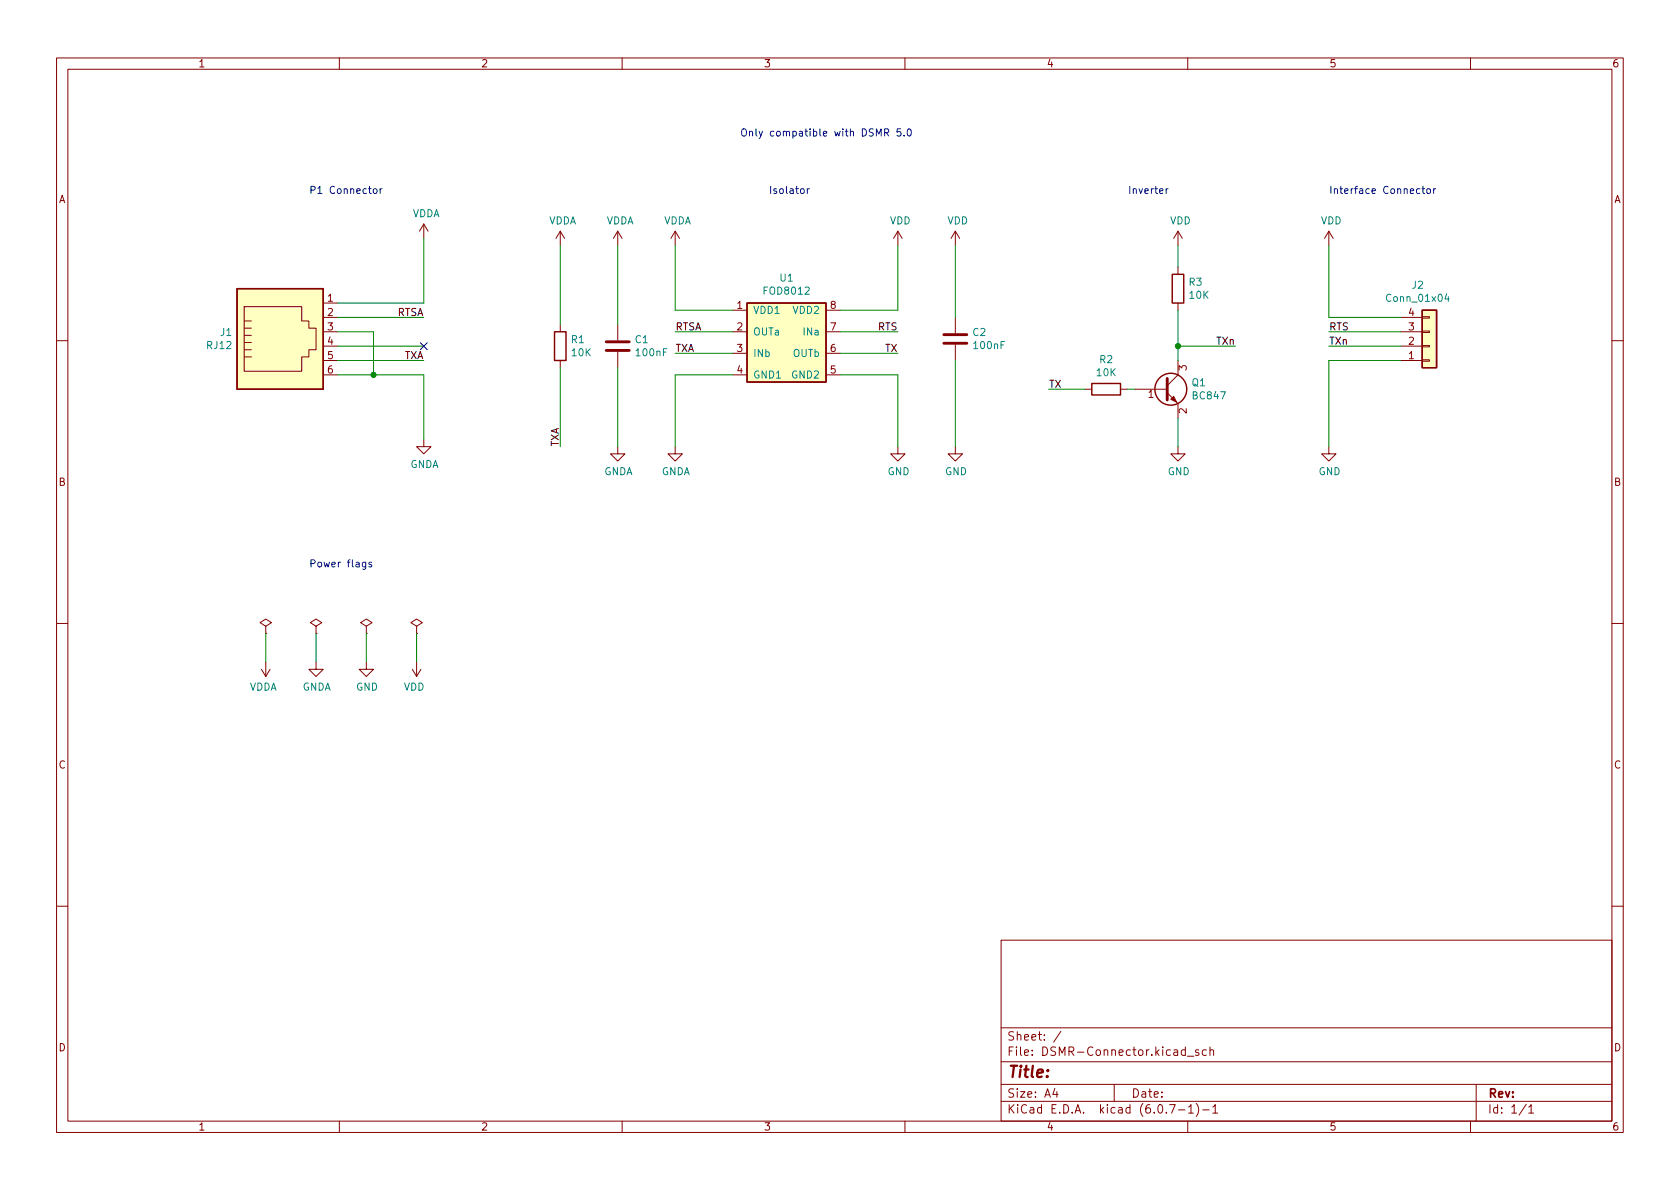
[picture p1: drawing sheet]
<svg xmlns="http://www.w3.org/2000/svg" width="297mm" height="210mm" viewBox="0 0 297 210" stroke-linecap="round" stroke-linejoin="round" font-family="sans-serif">
<g fill="none" stroke="#840000" stroke-width=".18">
<path d="M10 10.2h277v190.1h-277zM12 12.2h273v186.1h-273zM60 10.2v2M110 10.2v2M160 10.2v2M210 10.2v2M260 10.2v2M74.9 39.6l-.7 1.3M74.9 39.6v2.6M74.9 39.6l.8 1.3M43.2 56.8h1.2M43.2 58h1.2"/>
<path d="M43.2 59.3h1.2M43.2 54.2h10.1v2.6h1.3v1.2h1.3v3.8h-1.3v1.3h-1.3v2.6h-10.1zM57.1 58.7h2.6M57.1 56.1h2.6M57.1 53.6h2.6M99.1 40.9l-.8 1.3M99.1 40.9v2.5M99.1 57.4v1.3M99.1 40.9l.7 1.3M109.2 40.9l-.7 1.3M109.2 40.9v2.5M109.2 57.4v2.8"/>
<path d="M109.2 40.9l.8 1.3M119.4 40.9l-.8 1.3M119.4 40.9v2.5M119.4 40.9l.7 1.3M129.5 54.9h2.6M129.5 58.7h2.6M146 54.9h2.6M146 58.7h2.6M158.7 40.9l-.7 1.3M158.7 40.9v2.5M158.7 40.9l.8 1.3M168.9 40.9v2.5"/>
<path d="M168.9 56.1v2.8M168.9 40.9l-.8 1.3M168.9 40.9l.8 1.3M208.3 40.9v2.5M208.3 47.2v1.3M208.3 53.6v1.3M208.3 40.9l-.8 1.3M208.3 40.9l.7 1.3M234.9 40.9l-.7 1.3M234.9 40.9v2.5M234.9 40.9l.8 1.3M247.6 58.7h3.9"/>
<path d="M247.6 56.1h3.9M251.5 56h1.2v.3h-1.2zM251.5 58.5h1.2v.3h-1.2zM10 60.2h2M43.2 60.6h1.2M43.2 61.8h1.2M43.2 63.1h1.2M57.1 66.3h2.6M57.1 63.7h2.6M57.1 61.2h2.6M74.9 77.7v1.3h1.3l-1.3 1.3-1.2-1.3h1.2M99.1 63.7v1.3"/>
<path d="M109.2 79v1.3h1.3l-1.3 1.2-1.3-1.2h1.3M109.2 62.2v2.8M119.4 79v1.3h1.2l-1.2 1.2-1.3-1.2h1.3M129.5 62.5h2.6M129.5 66.3h2.6M146 62.5h2.6M146 66.3h2.6M158.7 79v1.3h1.3l-1.3 1.2-1.2-1.2h1.2M168.9 79v1.3h1.3l-1.3 1.2-1.3-1.2h1.3M168.9 61v2.7M191.8 68.8h1.2M198.1 68.8h1.3"/>
<path d="M200.7 68.8h5.7M206.4 69.5l1.9 1.9v2.5M208.3 79v1.3h1.2l-1.2 1.2-1.3-1.2h1.3M208.3 63.7v2.6l-1.9 1.9M234.9 79v1.3h1.3l-1.3 1.2-1.2-1.2h1.2M247.6 63.7h3.9M247.6 61.2h3.9M251.5 61.1h1.2v.2h-1.2zM251.5 63.6h1.2v.3h-1.2zM285 60.2h2M10 110.2h2M46.2 118.4l.8 1.2"/>
<path d="M47 110.7l1-.6-1-.6-1 .6 1 .6v1.3M47 112h.1M47 117.1v2.5M47.8 118.4l-.8 1.2M55.9 117.1v1.3h1.2l-1.2 1.2-1.3-1.2h1.3M55.9 110.7l1-.6-1-.6-1 .6 1 .6v1.3M55.9 112h.1M64.8 117.1v1.3h1.2l-1.2 1.2-1.3-1.2h1.3M64.8 110.7l1-.6-1-.6-1 .6 1 .6v1.3M64.8 112h.1M72.9 118.4l.8 1.2M73.7 110.7l1-.6-1-.6-1.1 .6 1.1 .6v1.3"/>
<path d="M73.7 112h.1M73.7 117.1v2.5M74.4 118.4l-.7 1.2M285 110.2h2M10 160.2h2M177 166.3h108v32h-108zM285 160.2h2M60 198.3v2M110 198.3v2M160 198.3v2M177 194.8h108M177 191.8h108"/>
<path d="M177 187.8h108M177 181.8h108M186.5 192.5l-.4 1h1M186.9 193v1M187.6 182.4l-1.3 1.9M197 191.8v3M206.8 195.3h1l-.7 1.5M208.4 196.3h1.1M209.6 185.7l-.5-.1-.2 .3v.4l.1 .3h.6M209.6 185.1v1.5M209.9 186.8h1.2M210 198.3v2"/>
<path d="M210.1 195.8l.5-.5v1.5M210.1 196.8h.9M211.5 195.1a1.72 1.72 0 0 1 0 2.3M211.9 185.7l-.3-.1-.2 .2v.3l.5 .1v.4h-.5M212.6 196.3h1.2M213.3 185.7l-.4-.1-.3 .3v.4l.1 .3h.6M213.9 185.8l.2-.2 .4 .1 .1 .9M213.9 185.1v1.5M214.4 195.8l.5-.5v1.5M214.4 196.8h.9M260 198.3v2M261 191.8v6.5"/>
<path d="M269.9 195.3l-1.3 1.9M270.3 195.8l.4-.5v1.5M270.3 196.8h.9"/>
</g>
<path d="M166.9 59.2h4M107.2 62h4.1M107.2 60.4h4.1M166.9 60.7h4M206.4 66.9v3.8" fill="none" stroke="#840000" stroke-width=".51"/>
<g fill="#ffffc2" stroke="#ffffc2" stroke-width=".18">
<path d="M132.1 53.6h13.9v14h-13.9z"/>
<path d="M251.5 54.9h2.5v10.1h-2.5z"/>
<path d="M41.9 51h15.2v17.8h-15.2z"/>
</g>
<g fill="none" stroke="#840000" stroke-width=".25">
<path d="M41.9 51h15.2v17.8h-15.2zM98 58.7h2.1v5h-2.1zM132.1 53.6h13.9v14h-13.9zM207.3 48.5h2v5.1h-2zM251.5 54.9h2.5v10.1h-2.5zM193 67.8h5.1v2h-5.1z"/>
<circle cx="207" cy="68.8" r="2.82"/>
</g>
<path d="M255.8 52l-.3 .9h.8M256.1 52.5v.8" fill="none" stroke="#008484" stroke-width=".18"/>
<path d="M207 70.6l.5-.5 .5 1z" fill="#840000" stroke="#840000" stroke-width=".18"/>
<g fill="none" stroke="#0000c2" stroke-width=".18">
<path d="M66.1 33.4h.3l.3 .2v.4l-.3 .2h-.3l-.1-.2zM67.2 33.4v.8M67.6 33.4l-.4 .2M142.7 33.4v.8M143.1 33.4l-.4 .2M156.4 23.5l.6-.1 .1-.2v-.3l-.7-.1v1.3M156.7 23.5l.4 .6M159.2 22.8h-.6v.6l.2-.1h.4l.1 .2-.1 .4-.1 .2-.5-.2M159.9 23.9v.2M160.5 22.9l.2-.1a.68 .68 0 0 1 .4 .6 .68 .68 0 0 1-.4 .7l-.2-.2-.1-.3zM206.2 33.4v.8M206.5 33.4l-.3 .2"/>
<path d="M251.4 33.4h.5M251.6 32.9v1.1l.3 .2M252.4 33.4h.3l.2 .2v.4l-.2 .2h-.3l-.1-.2zM253.5 33.4v.8M253.8 33.4l-.3 .2M64.7 99.4v1l-.3 .3-.3-.1M64.7 99.5l-.4-.1-.2 .3 .1 .5h.5M65.7 99.5l-.3-.1-.2 .2 .1 .2 .4 .1v.3h-.5"/>
</g>
<g fill="none" stroke="#008400" stroke-width=".18">
<path d="M59.7 56.1h15.2M59.7 58.7h6.3v7.6M74.9 42.2v11.4h-15.2M99.1 43.4v14M109.2 43.4v14M119.4 58.7h10.1M119.4 43.4v11.5h10.1M148.6 58.7h10.1M158.7 43.4v11.5h-10.1M168.9 43.4v12.7M208.3 43.4v3.8M208.3 54.9v8.8"/>
<path d="M234.9 43.4v12.7h12.7M234.9 58.7h12.7M59.7 63.7h15.2M59.7 61.2h15.2M59.7 66.3h15.2v11.4M99.1 65v14M109.2 65v14M119.4 62.5h10.1M129.5 66.3h-10.1v12.7M148.6 66.3h10.1v12.7M148.6 62.5h10.1M168.9 63.7v15.3"/>
<path d="M185.4 68.8h6.4M199.4 68.8h1.3M208.3 61.2h10.1M208.3 73.9v5.1M234.9 61.2h12.7M247.6 63.7h-12.7v15.3M47 112v5.1M55.9 112v5.1M64.8 112v5.1M73.7 112v5.1"/>
</g>
<path d="M74.3 60.6l1.2 1.2M75.5 60.6l-1.2 1.2" fill="none" stroke="#000084" stroke-width=".18"/>
<g fill="#008400" stroke="#008400" stroke-width=".18">
<circle cx="66" cy="66.3" r=".46"/>
<circle cx="208.3" cy="61.2" r=".46"/>
</g>
<text font-size="2.8" fill="#840000" x="178" y="190.6">Title:</text>
<g font-size="2.1" fill="#840000">
<text x="178" y="184">Sheet: /</text>
<text x="178" y="186.7">File: DSMR-Connector.kicad_sch</text>
<text x="178" y="196.9">KiCad E.D.A. kicad (6.0.7-1)-1</text>
<text x="178" y="194.1">Size: A4</text>
<text x="200" y="194.1">Date:</text>
<text x="263" y="194.1">Rev:</text>
<text x="263" y="196.9">Id: 1/1</text>
</g>
<g font-size="1.8" fill="#840000">
<text x="35" y="11.9">1</text>
<text x="85" y="11.9">2</text>
<text x="135" y="11.9">3</text>
<text x="185" y="11.9">4</text>
<text x="235" y="11.9">5</text>
<text x="285" y="11.9">6</text>
<text x="10.3" y="35.9">A</text>
<text x="285.3" y="35.9">A</text>
<text x="57.9" y="53.3">1</text>
<text x="57.9" y="55.9">2</text>
<text x="57.9" y="58.4">3</text>
<text x="130.3" y="54.6">1</text>
<text x="130.3" y="58.4">2</text>
<text x="146.8" y="58.4">7</text>
<text x="146.8" y="54.6">8</text>
<text x="249.1" y="58.4">3</text>
<text x="249.1" y="55.9">4</text>
<text x="57.9" y="61">4</text>
<text x="57.9" y="63.5">5</text>
<text x="130.3" y="62.2">3</text>
<text x="146.8" y="62.2">6</text>
<text x="209.8" y="65.5" transform="rotate(-90 209.8 65.5)">3</text>
<text x="249.1" y="63.5">1</text>
<text x="249.1" y="61">2</text>
<text x="57.9" y="66">6</text>
<text x="130.3" y="66">4</text>
<text x="146.8" y="66">5</text>
<text x="203" y="70.4">1</text>
<text x="209.8" y="73.1" transform="rotate(-90 209.8 73.1)">2</text>
<text x="10.3" y="85.9">B</text>
<text x="285.3" y="85.9">B</text>
<text x="10.3" y="135.9">C</text>
<text x="285.3" y="135.9">C</text>
<text x="10.3" y="185.9">D</text>
<text x="285.3" y="185.9">D</text>
<text x="35" y="199.9">1</text>
<text x="85" y="199.9">2</text>
<text x="135" y="199.9">3</text>
<text x="185" y="199.9">4</text>
<text x="235" y="199.9">5</text>
<text x="285" y="199.9">6</text>
</g>
<g font-size="1.8" fill="#0000c2">
<text x="130.8" y="24.1">Only compatible with DSMR 5.0</text>
<text x="54.6" y="34.3">P1 Connector</text>
<text x="135.9" y="34.3">Isolator</text>
<text x="199.4" y="34.3">Inverter</text>
<text x="234.9" y="34.3">Interface Connector</text>
<text x="54.6" y="100.3">Power flags</text>
</g>
<g font-size="1.8" fill="#008484">
<text x="72.9" y="38.4">VDDA</text>
<text x="97" y="39.7">VDDA</text>
<text x="107.1" y="39.7">VDDA</text>
<text x="117.3" y="39.7">VDDA</text>
<text x="157.3" y="39.7">VDD</text>
<text x="167.5" y="39.7">VDD</text>
<text x="206.8" y="39.7">VDD</text>
<text x="233.5" y="39.7">VDD</text>
<text x="135.2" y="52.1">FOD8012</text>
<text x="137.9" y="49.8">U1</text>
<text x="210.2" y="50.5">R3</text>
<text x="210.4" y="52.8">10K</text>
<text x="245.5" y="53.4">Conn_01x04</text>
<text x="249.7" y="51">J2</text>
<text x="39" y="59.4">J1</text>
<text x="133.1" y="55.5">VDD1</text>
<text x="133.1" y="59.3">OUTa</text>
<text x="140.3" y="55.5">VDD2</text>
<text x="142.3" y="59.3">INa</text>
<text x="172" y="59.4">C2</text>
<text x="36.6" y="61.7">RJ12</text>
<text x="101" y="60.7">R1</text>
<text x="101.1" y="63">10K</text>
<text x="112.3" y="60.7">C1</text>
<text x="112.6" y="63">100nF</text>
<text x="133.1" y="63.1">INb</text>
<text x="140.2" y="63.1">OUTb</text>
<text x="172.3" y="61.7">100nF</text>
<text x="194.4" y="64.2">R2</text>
<text x="133.1" y="66.9">GND1</text>
<text x="140.1" y="66.9">GND2</text>
<text x="194" y="66.5">10K</text>
<text x="210.8" y="68.3">Q1</text>
<text x="211" y="70.6">BC847</text>
<text x="72.5" y="82.7">GNDA</text>
<text x="106.7" y="84">GNDA</text>
<text x="116.9" y="84">GNDA</text>
<text x="156.9" y="84">GND</text>
<text x="167.1" y="84">GND</text>
<text x="206.4" y="84">GND</text>
<text x="233.1" y="84">GND</text>
<text x="44.1" y="122.1">VDDA</text>
<text x="53.4" y="122.1">GNDA</text>
<text x="62.9" y="122.1">GND</text>
<text x="71.4" y="122.1">VDD</text>
</g>
<g font-size="1.8">
<text x="70.1" y="55.9">RTSA</text>
<text x="119.4" y="58.4">RTSA</text>
<text x="155.2" y="58.4">RTS</text>
<text x="234.9" y="58.4">RTS</text>
<text x="71.4" y="63.5">TXA</text>
<text x="119.4" y="62.2">TXA</text>
<text x="156.5" y="62.2">TX</text>
<text x="215.1" y="60.9">TXn</text>
<text x="234.9" y="60.9">TXn</text>
<text x="185.4" y="68.6">TX</text>
<text x="98.8" y="79" transform="rotate(-90 98.8 79)">TXA</text>
</g>
</svg>
